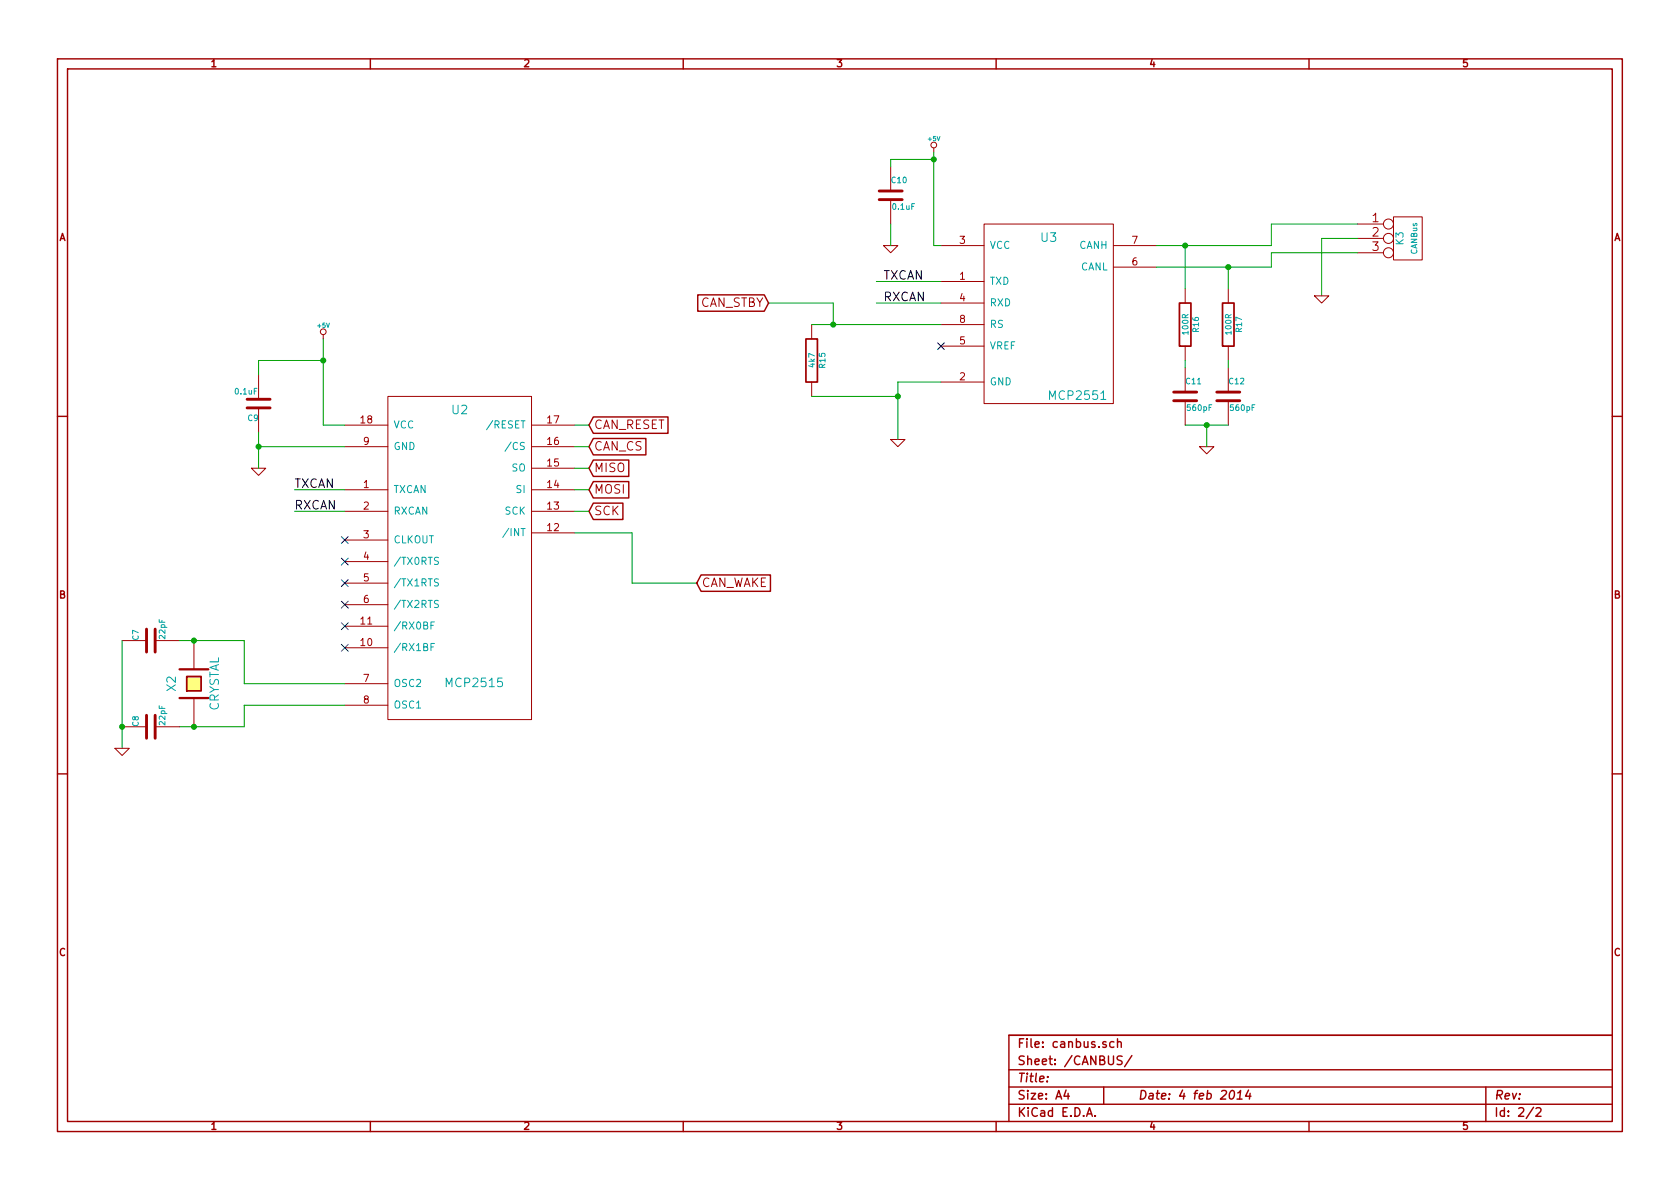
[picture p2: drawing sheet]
EESchema Schematic File Version 2
LIBS:power
LIBS:device
LIBS:transistors
LIBS:conn
LIBS:linear
LIBS:regul
LIBS:74xx
LIBS:cmos4000
LIBS:adc-dac
LIBS:memory
LIBS:xilinx
LIBS:special
LIBS:microcontrollers
LIBS:dsp
LIBS:microchip
LIBS:analog_switches
LIBS:motorola
LIBS:texas
LIBS:intel
LIBS:audio
LIBS:interface
LIBS:digital-audio
LIBS:philips
LIBS:display
LIBS:cypress
LIBS:siliconi
LIBS:opto
LIBS:atmel
LIBS:contrib
LIBS:valves
LIBS:doors
LIBS:mcp_can
LIBS:carpc-cache
EELAYER 27 0
EELAYER END
$Descr A4 11693 8268
encoding utf-8
Sheet 2 2
Title ""
Date "4 feb 2014"
Rev ""
Comp ""
Comment1 ""
Comment2 ""
Comment3 ""
Comment4 ""
$EndDescr
$Comp
L MCP2515 U2
U 1 1
P 3200 3750
F 0 "U2" H 3200 4650 60  0000 C CNN
F 1 "MCP2515" H 3300 2750 60  0000 C CNN
F 2 "" H 3050 3800 60  0000 C CNN
F 3 "" H 3050 3800 60  0000 C CNN
	1    3200 3750
	1    0    0    -1  
$EndComp
$Comp
L MCP2551 U3
U 1 1
P 7300 2200
F 0 "U3" H 7300 2750 60  0000 C CNN
F 1 "MCP2551" H 7500 1650 60  0000 C CNN
F 2 "~" H 7300 2200 60  0000 C CNN
F 3 "~" H 7300 2200 60  0000 C CNN
	1    7300 2200
	1    0    0    -1  
$EndComp
$Comp
L CONN_3 K3
U 1 1
P 9800 1650
F 0 "K3" V 9750 1650 50  0000 C CNN
F 1 "CANBus" V 9850 1650 40  0000 C CNN
F 2 "~" H 9800 1650 60  0000 C CNN
F 3 "~" H 9800 1650 60  0000 C CNN
	1    9800 1650
	1    0    0    -1  
$EndComp
Wire Wire Line
	8050 1700 8850 1700
Wire Wire Line
	8850 1700 8850 1550
Wire Wire Line
	8850 1550 9450 1550
Wire Wire Line
	9450 1750 8850 1750
Wire Wire Line
	8850 1750 8850 1850
Wire Wire Line
	8850 1850 8050 1850
Wire Wire Line
	9450 1650 9200 1650
Wire Wire Line
	9200 1650 9200 2050
$Comp
L GND #PWR022
U 1 1
P 9200 2050
F 0 "#PWR022" H 9200 2050 30  0001 C CNN
F 1 "GND" H 9200 1980 30  0001 C CNN
F 2 "" H 9200 2050 60  0000 C CNN
F 3 "" H 9200 2050 60  0000 C CNN
	1    9200 2050
	1    0    0    -1  
$EndComp
$Comp
L GND #PWR023
U 1 1
P 6250 3050
F 0 "#PWR023" H 6250 3050 30  0001 C CNN
F 1 "GND" H 6250 2980 30  0001 C CNN
F 2 "" H 6250 3050 60  0000 C CNN
F 3 "" H 6250 3050 60  0000 C CNN
	1    6250 3050
	1    0    0    -1  
$EndComp
Wire Wire Line
	6550 2650 6250 2650
Wire Wire Line
	6250 2650 6250 3050
$Comp
L +5V #PWR024
U 1 1
P 6500 1050
F 0 "#PWR024" H 6500 1140 20  0001 C CNN
F 1 "+5V" H 6500 1140 30  0000 C CNN
F 2 "" H 6500 1050 60  0000 C CNN
F 3 "" H 6500 1050 60  0000 C CNN
	1    6500 1050
	1    0    0    -1  
$EndComp
Wire Wire Line
	6500 1700 6550 1700
Wire Wire Line
	6500 1050 6500 1700
$Comp
L C C10
U 1 1
P 6200 1350
F 0 "C10" H 6200 1450 40  0000 L CNN
F 1 "0.1uF" H 6206 1265 40  0000 L CNN
F 2 "~" H 6238 1200 30  0000 C CNN
F 3 "~" H 6200 1350 60  0000 C CNN
	1    6200 1350
	1    0    0    -1  
$EndComp
Wire Wire Line
	6500 1100 6200 1100
Wire Wire Line
	6200 1100 6200 1150
Connection ~ 6500 1100
$Comp
L GND #PWR025
U 1 1
P 6200 1700
F 0 "#PWR025" H 6200 1700 30  0001 C CNN
F 1 "GND" H 6200 1630 30  0001 C CNN
F 2 "" H 6200 1700 60  0000 C CNN
F 3 "" H 6200 1700 60  0000 C CNN
	1    6200 1700
	1    0    0    -1  
$EndComp
Wire Wire Line
	6200 1700 6200 1550
$Comp
L CRYSTAL X2
U 1 1
P 1350 4750
F 0 "X2" H 1350 4900 60  0000 C CNN
F 1 "CRYSTAL" H 1350 4600 60  0000 C CNN
F 2 "~" H 1350 4750 60  0000 C CNN
F 3 "~" H 1350 4750 60  0000 C CNN
	1    1350 4750
	0    -1   -1   0   
$EndComp
Wire Wire Line
	1700 4450 1700 4750
Wire Wire Line
	1700 4750 2400 4750
Wire Wire Line
	2400 4900 1700 4900
Wire Wire Line
	1700 4900 1700 5050
Wire Wire Line
	1700 5050 1250 5050
$Comp
L C C7
U 1 1
P 1050 4450
F 0 "C7" H 1050 4550 40  0000 L CNN
F 1 "22pF" H 1056 4365 40  0000 L CNN
F 2 "~" H 1088 4300 30  0000 C CNN
F 3 "~" H 1050 4450 60  0000 C CNN
	1    1050 4450
	0    -1   -1   0   
$EndComp
$Comp
L C C8
U 1 1
P 1050 5050
F 0 "C8" H 1050 5150 40  0000 L CNN
F 1 "22pF" H 1056 4965 40  0000 L CNN
F 2 "~" H 1088 4900 30  0000 C CNN
F 3 "~" H 1050 5050 60  0000 C CNN
	1    1050 5050
	0    -1   -1   0   
$EndComp
Connection ~ 1350 5050
Connection ~ 1350 4450
Wire Wire Line
	1250 4450 1700 4450
Wire Wire Line
	850  4450 850  5200
Connection ~ 850  5050
$Comp
L GND #PWR026
U 1 1
P 850 5200
F 0 "#PWR026" H 850 5200 30  0001 C CNN
F 1 "GND" H 850 5130 30  0001 C CNN
F 2 "" H 850 5200 60  0000 C CNN
F 3 "" H 850 5200 60  0000 C CNN
	1    850  5200
	1    0    0    -1  
$EndComp
$Comp
L +5V #PWR027
U 1 1
P 2250 2350
F 0 "#PWR027" H 2250 2440 20  0001 C CNN
F 1 "+5V" H 2250 2440 30  0000 C CNN
F 2 "" H 2250 2350 60  0000 C CNN
F 3 "" H 2250 2350 60  0000 C CNN
	1    2250 2350
	1    0    0    -1  
$EndComp
Wire Wire Line
	2250 2350 2250 2950
Wire Wire Line
	2250 2950 2400 2950
$Comp
L GND #PWR028
U 1 1
P 1800 3250
F 0 "#PWR028" H 1800 3250 30  0001 C CNN
F 1 "GND" H 1800 3180 30  0001 C CNN
F 2 "" H 1800 3250 60  0000 C CNN
F 3 "" H 1800 3250 60  0000 C CNN
	1    1800 3250
	1    0    0    -1  
$EndComp
$Comp
L C C9
U 1 1
P 1800 2800
F 0 "C9" H 1800 2900 40  0000 L CNN
F 1 "0.1uF" H 1806 2715 40  0000 L CNN
F 2 "~" H 1838 2650 30  0000 C CNN
F 3 "~" H 1800 2800 60  0000 C CNN
	1    1800 2800
	-1   0    0    1   
$EndComp
Wire Wire Line
	1800 3000 1800 3250
Wire Wire Line
	1800 3100 2400 3100
Connection ~ 1800 3100
Wire Wire Line
	1800 2600 1800 2500
Wire Wire Line
	1800 2500 2250 2500
Connection ~ 2250 2500
Wire Wire Line
	2400 3400 2050 3400
Wire Wire Line
	2400 3550 2050 3550
Text Label 2050 3400 0    60   ~ 0
TXCAN
Text Label 2050 3550 0    60   ~ 0
RXCAN
Wire Wire Line
	6550 1950 6100 1950
Wire Wire Line
	6550 2100 6100 2100
Text Label 6150 1950 0    60   ~ 0
TXCAN
Text Label 6150 2100 0    60   ~ 0
RXCAN
$Comp
L R R15
U 1 1
P 5650 2500
F 0 "R15" V 5730 2500 40  0000 C CNN
F 1 "4k7" V 5657 2501 40  0000 C CNN
F 2 "~" V 5580 2500 30  0000 C CNN
F 3 "~" H 5650 2500 30  0000 C CNN
	1    5650 2500
	1    0    0    -1  
$EndComp
Wire Wire Line
	6550 2250 5650 2250
Wire Wire Line
	5650 2750 6250 2750
Connection ~ 6250 2750
Wire Wire Line
	5800 2250 5800 2100
Wire Wire Line
	5800 2100 5350 2100
Connection ~ 5800 2250
Text GLabel 5350 2100 0    60   Input ~ 0
CAN_STBY
$Comp
L R R16
U 1 1
P 8250 2250
F 0 "R16" V 8330 2250 40  0000 C CNN
F 1 "100R" V 8257 2251 40  0000 C CNN
F 2 "~" V 8180 2250 30  0000 C CNN
F 3 "~" H 8250 2250 30  0000 C CNN
	1    8250 2250
	1    0    0    -1  
$EndComp
$Comp
L R R17
U 1 1
P 8550 2250
F 0 "R17" V 8630 2250 40  0000 C CNN
F 1 "100R" V 8557 2251 40  0000 C CNN
F 2 "~" V 8480 2250 30  0000 C CNN
F 3 "~" H 8550 2250 30  0000 C CNN
	1    8550 2250
	1    0    0    -1  
$EndComp
Wire Wire Line
	8250 2000 8250 1700
Connection ~ 8250 1700
Wire Wire Line
	8550 2000 8550 1850
Connection ~ 8550 1850
$Comp
L C C11
U 1 1
P 8250 2750
F 0 "C11" H 8250 2850 40  0000 L CNN
F 1 "560pF" H 8256 2665 40  0000 L CNN
F 2 "~" H 8288 2600 30  0000 C CNN
F 3 "~" H 8250 2750 60  0000 C CNN
	1    8250 2750
	1    0    0    -1  
$EndComp
Wire Wire Line
	8250 2500 8250 2550
$Comp
L C C12
U 1 1
P 8550 2750
F 0 "C12" H 8550 2850 40  0000 L CNN
F 1 "560pF" H 8556 2665 40  0000 L CNN
F 2 "~" H 8588 2600 30  0000 C CNN
F 3 "~" H 8550 2750 60  0000 C CNN
	1    8550 2750
	1    0    0    -1  
$EndComp
Wire Wire Line
	8550 2500 8550 2550
$Comp
L GND #PWR029
U 1 1
P 8400 3100
F 0 "#PWR029" H 8400 3100 30  0001 C CNN
F 1 "GND" H 8400 3030 30  0001 C CNN
F 2 "" H 8400 3100 60  0000 C CNN
F 3 "" H 8400 3100 60  0000 C CNN
	1    8400 3100
	1    0    0    -1  
$EndComp
Wire Wire Line
	8400 3100 8400 2950
Wire Wire Line
	8250 2950 8550 2950
Connection ~ 8400 2950
Wire Wire Line
	4000 3700 4400 3700
Wire Wire Line
	4400 3700 4400 4050
Wire Wire Line
	4400 4050 4850 4050
Text GLabel 4850 4050 2    60   Input ~ 0
CAN_WAKE
Text GLabel 4100 2950 2    60   Input ~ 0
CAN_RESET
Wire Wire Line
	4100 2950 4000 2950
Text GLabel 4100 3100 2    60   Input ~ 0
CAN_CS
Wire Wire Line
	4100 3100 4000 3100
Text GLabel 4100 3250 2    60   Input ~ 0
MISO
Wire Wire Line
	4100 3250 4000 3250
Text GLabel 4100 3400 2    60   Input ~ 0
MOSI
Wire Wire Line
	4100 3400 4000 3400
Text GLabel 4100 3550 2    60   Input ~ 0
SCK
Wire Wire Line
	4100 3550 4000 3550
NoConn ~ 6550 2400
NoConn ~ 2400 3750
NoConn ~ 2400 3900
NoConn ~ 2400 4050
NoConn ~ 2400 4200
NoConn ~ 2400 4350
NoConn ~ 2400 4500
$EndSCHEMATC
